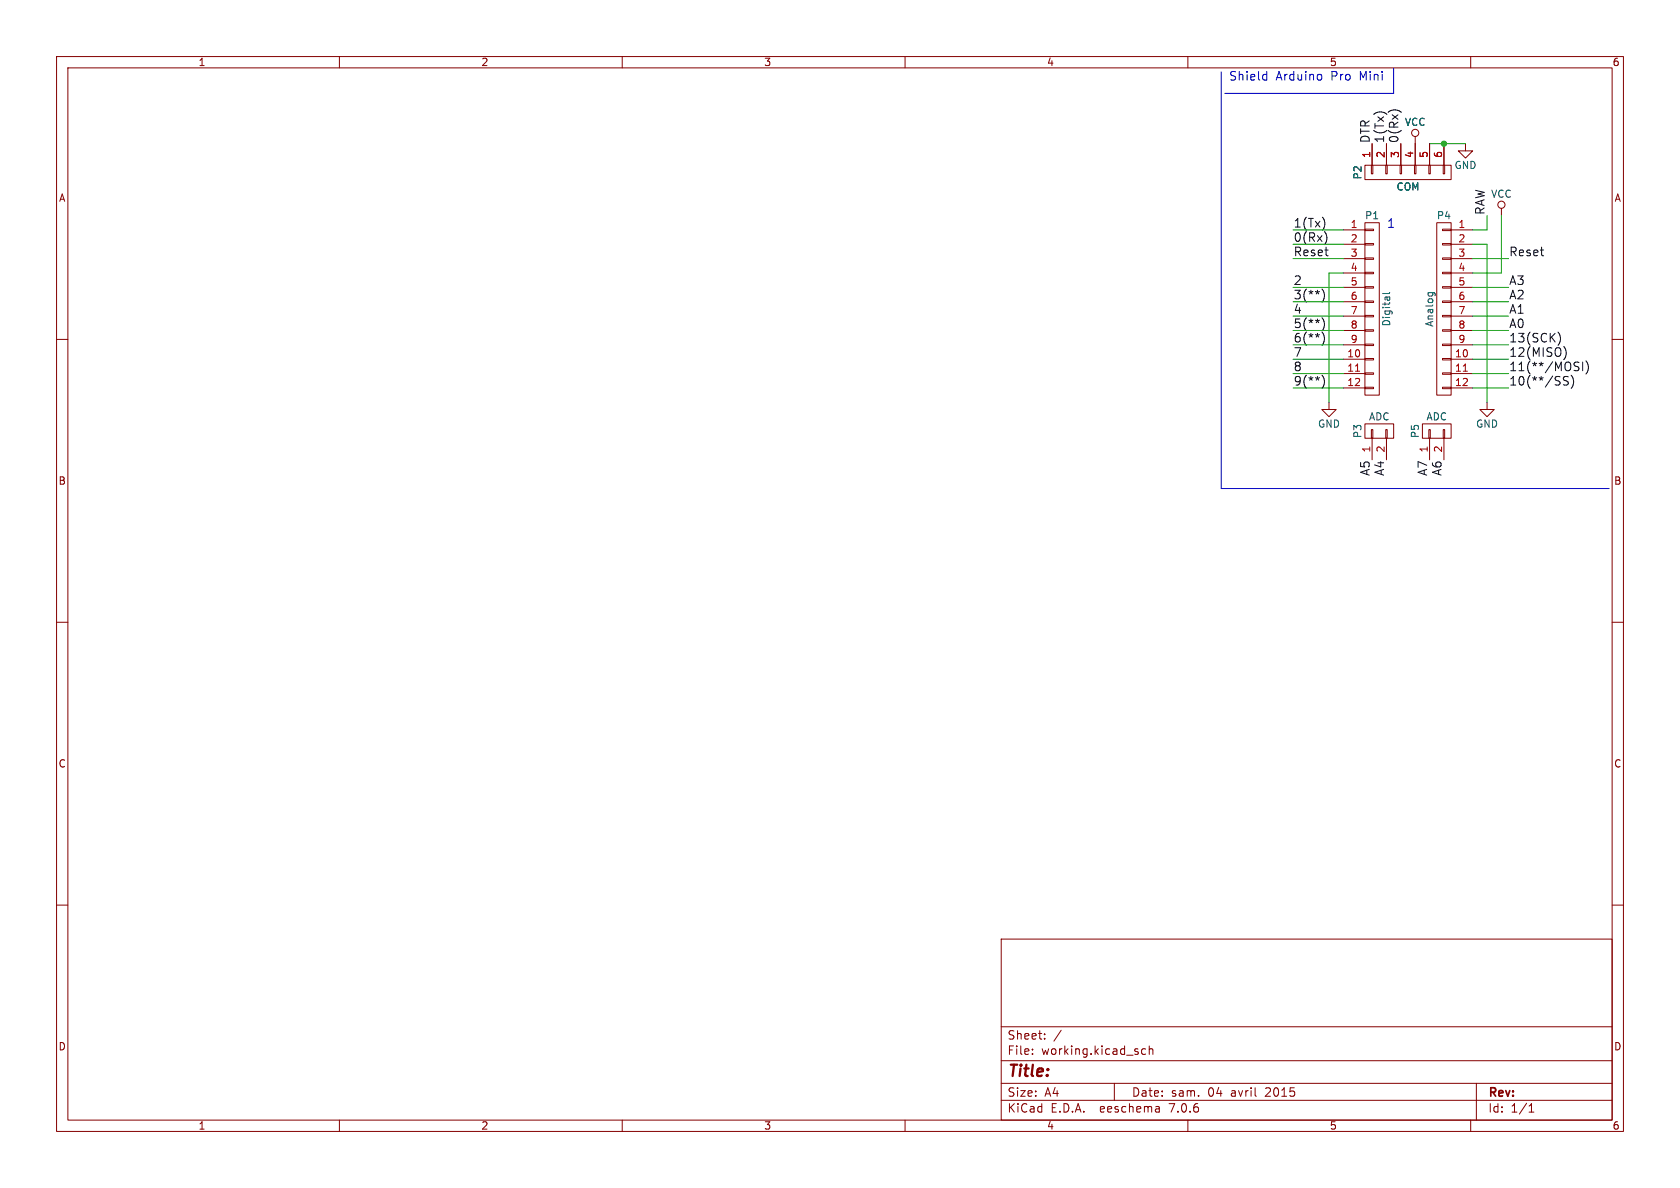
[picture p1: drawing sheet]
(kicad_sch (version 20230121) (generator eeschema)

 (paper "A4")

 (title_block
  (date "sam. 04 avril 2015"))

 (lib_symbols
  (symbol "Arduino_Pro_Mini-rescue:CONN_01X02" (pin_names (offset 1.016) hide) (in_bom yes) (on_board yes)
   (property "Reference" "P" (at 0 3.81 0) (effects (font (size 1.27 1.27))))
   (property "Value" "CONN_01X02" (at 2.54 0 90) (effects (font (size 1.27 1.27))))
   (property "Footprint" "" (at 0 0 0) (effects (font (size 1.27 1.27))))
   (property "Datasheet" "" (at 0 0 0) (effects (font (size 1.27 1.27))))
   (symbol "CONN_01X02_0_1"
    (rectangle (start -1.27 -1.143) (end 0.254 -1.397) (stroke (width 0) (type solid)) (fill (type none)))
    (rectangle (start -1.27 1.397) (end 0.254 1.143) (stroke (width 0) (type solid)) (fill (type none)))
    (rectangle (start -1.27 2.54) (end 1.27 -2.54) (stroke (width 0) (type solid)) (fill (type none))))
   (symbol "CONN_01X02_1_1"
    (pin passive line (at -5.08 1.27 0) (length 3.81) (name "P1" (effects (font (size 1.27 1.27)))) (number "1" (effects (font (size 1.27 1.27)))))
    (pin passive line (at -5.08 -1.27 0) (length 3.81) (name "P2" (effects (font (size 1.27 1.27)))) (number "2" (effects (font (size 1.27 1.27)))))))
  (symbol "Arduino_Pro_Mini-rescue:CONN_01X06" (pin_names (offset 1.016) hide) (in_bom yes) (on_board yes)
   (property "Reference" "P" (at 0 8.89 0) (effects (font (size 1.27 1.27))))
   (property "Value" "CONN_01X06" (at 2.54 0 90) (effects (font (size 1.27 1.27))))
   (property "Footprint" "" (at 0 0 0) (effects (font (size 1.27 1.27))))
   (property "Datasheet" "" (at 0 0 0) (effects (font (size 1.27 1.27))))
   (symbol "CONN_01X06_0_1"
    (rectangle (start -1.27 -6.223) (end 0.254 -6.477) (stroke (width 0) (type solid)) (fill (type none)))
    (rectangle (start -1.27 -3.683) (end 0.254 -3.937) (stroke (width 0) (type solid)) (fill (type none)))
    (rectangle (start -1.27 -1.143) (end 0.254 -1.397) (stroke (width 0) (type solid)) (fill (type none)))
    (rectangle (start -1.27 1.397) (end 0.254 1.143) (stroke (width 0) (type solid)) (fill (type none)))
    (rectangle (start -1.27 3.937) (end 0.254 3.683) (stroke (width 0) (type solid)) (fill (type none)))
    (rectangle (start -1.27 6.477) (end 0.254 6.223) (stroke (width 0) (type solid)) (fill (type none)))
    (rectangle (start -1.27 7.62) (end 1.27 -7.62) (stroke (width 0) (type solid)) (fill (type none))))
   (symbol "CONN_01X06_1_1"
    (pin passive line (at -5.08 6.35 0) (length 3.81) (name "P1" (effects (font (size 1.27 1.27)))) (number "1" (effects (font (size 1.27 1.27)))))
    (pin passive line (at -5.08 3.81 0) (length 3.81) (name "P2" (effects (font (size 1.27 1.27)))) (number "2" (effects (font (size 1.27 1.27)))))
    (pin passive line (at -5.08 1.27 0) (length 3.81) (name "P3" (effects (font (size 1.27 1.27)))) (number "3" (effects (font (size 1.27 1.27)))))
    (pin passive line (at -5.08 -1.27 0) (length 3.81) (name "P4" (effects (font (size 1.27 1.27)))) (number "4" (effects (font (size 1.27 1.27)))))
    (pin passive line (at -5.08 -3.81 0) (length 3.81) (name "P5" (effects (font (size 1.27 1.27)))) (number "5" (effects (font (size 1.27 1.27)))))
    (pin passive line (at -5.08 -6.35 0) (length 3.81) (name "P6" (effects (font (size 1.27 1.27)))) (number "6" (effects (font (size 1.27 1.27)))))))
  (symbol "Arduino_Pro_Mini-rescue:CONN_01X12" (pin_names (offset 1.016) hide) (in_bom yes) (on_board yes)
   (property "Reference" "P" (at 0 16.51 0) (effects (font (size 1.27 1.27))))
   (property "Value" "CONN_01X12" (at 2.54 0 90) (effects (font (size 1.27 1.27))))
   (property "Footprint" "" (at 0 0 0) (effects (font (size 1.27 1.27))))
   (property "Datasheet" "" (at 0 0 0) (effects (font (size 1.27 1.27))))
   (symbol "CONN_01X12_0_1"
    (rectangle (start -1.27 -15.24) (end 1.27 15.24) (stroke (width 0) (type solid)) (fill (type none)))
    (rectangle (start -1.27 -13.843) (end 0.254 -14.097) (stroke (width 0) (type solid)) (fill (type none)))
    (rectangle (start -1.27 -11.303) (end 0.254 -11.557) (stroke (width 0) (type solid)) (fill (type none)))
    (rectangle (start -1.27 -8.763) (end 0.254 -9.017) (stroke (width 0) (type solid)) (fill (type none)))
    (rectangle (start -1.27 -6.223) (end 0.254 -6.477) (stroke (width 0) (type solid)) (fill (type none)))
    (rectangle (start -1.27 -3.683) (end 0.254 -3.937) (stroke (width 0) (type solid)) (fill (type none)))
    (rectangle (start -1.27 -1.143) (end 0.254 -1.397) (stroke (width 0) (type solid)) (fill (type none)))
    (rectangle (start -1.27 1.397) (end 0.254 1.143) (stroke (width 0) (type solid)) (fill (type none)))
    (rectangle (start -1.27 3.937) (end 0.254 3.683) (stroke (width 0) (type solid)) (fill (type none)))
    (rectangle (start -1.27 6.477) (end 0.254 6.223) (stroke (width 0) (type solid)) (fill (type none)))
    (rectangle (start -1.27 9.017) (end 0.254 8.763) (stroke (width 0) (type solid)) (fill (type none)))
    (rectangle (start -1.27 11.557) (end 0.254 11.303) (stroke (width 0) (type solid)) (fill (type none)))
    (rectangle (start -1.27 14.097) (end 0.254 13.843) (stroke (width 0) (type solid)) (fill (type none))))
   (symbol "CONN_01X12_1_1"
    (pin passive line (at -5.08 13.97 0) (length 3.81) (name "P1" (effects (font (size 1.27 1.27)))) (number "1" (effects (font (size 1.27 1.27)))))
    (pin passive line (at -5.08 -8.89 0) (length 3.81) (name "P10" (effects (font (size 1.27 1.27)))) (number "10" (effects (font (size 1.27 1.27)))))
    (pin passive line (at -5.08 -11.43 0) (length 3.81) (name "P11" (effects (font (size 1.27 1.27)))) (number "11" (effects (font (size 1.27 1.27)))))
    (pin passive line (at -5.08 -13.97 0) (length 3.81) (name "P12" (effects (font (size 1.27 1.27)))) (number "12" (effects (font (size 1.27 1.27)))))
    (pin passive line (at -5.08 11.43 0) (length 3.81) (name "P2" (effects (font (size 1.27 1.27)))) (number "2" (effects (font (size 1.27 1.27)))))
    (pin passive line (at -5.08 8.89 0) (length 3.81) (name "P3" (effects (font (size 1.27 1.27)))) (number "3" (effects (font (size 1.27 1.27)))))
    (pin passive line (at -5.08 6.35 0) (length 3.81) (name "P4" (effects (font (size 1.27 1.27)))) (number "4" (effects (font (size 1.27 1.27)))))
    (pin passive line (at -5.08 3.81 0) (length 3.81) (name "P5" (effects (font (size 1.27 1.27)))) (number "5" (effects (font (size 1.27 1.27)))))
    (pin passive line (at -5.08 1.27 0) (length 3.81) (name "P6" (effects (font (size 1.27 1.27)))) (number "6" (effects (font (size 1.27 1.27)))))
    (pin passive line (at -5.08 -1.27 0) (length 3.81) (name "P7" (effects (font (size 1.27 1.27)))) (number "7" (effects (font (size 1.27 1.27)))))
    (pin passive line (at -5.08 -3.81 0) (length 3.81) (name "P8" (effects (font (size 1.27 1.27)))) (number "8" (effects (font (size 1.27 1.27)))))
    (pin passive line (at -5.08 -6.35 0) (length 3.81) (name "P9" (effects (font (size 1.27 1.27)))) (number "9" (effects (font (size 1.27 1.27)))))))
  (symbol "Arduino_Pro_Mini-rescue:GND" (power) (pin_names (offset 0)) (in_bom yes) (on_board yes)
   (property "Reference" "#PWR" (at 0 -6.35 0) (effects (font (size 1.27 1.27)) hide))
   (property "Value" "GND" (at 0 -3.81 0) (effects (font (size 1.27 1.27))))
   (property "Footprint" "" (at 0 0 0) (effects (font (size 1.27 1.27))))
   (property "Datasheet" "" (at 0 0 0) (effects (font (size 1.27 1.27))))
   (symbol "GND_0_1"
    (polyline (pts (xy 0 0) (xy 0 -1.27) (xy 1.27 -1.27) (xy 0 -2.54) (xy -1.27 -1.27) (xy 0 -1.27)) (stroke (width 0) (type solid)) (fill (type none))))
   (symbol "GND_1_1"
    (pin power_in line (at 0 0 270) (length 0) hide (name "GND" (effects (font (size 1.27 1.27)))) (number "1" (effects (font (size 1.27 1.27)))))))
  (symbol "Arduino_Pro_Mini-rescue:VCC" (power) (pin_names (offset 0)) (in_bom yes) (on_board yes)
   (property "Reference" "#PWR" (at 0 -3.81 0) (effects (font (size 1.27 1.27)) hide))
   (property "Value" "VCC" (at 0 3.81 0) (effects (font (size 1.27 1.27))))
   (property "Footprint" "" (at 0 0 0) (effects (font (size 1.27 1.27))))
   (property "Datasheet" "" (at 0 0 0) (effects (font (size 1.27 1.27))))
   (symbol "VCC_0_1"
    (polyline (pts (xy 0 0) (xy 0 1.27)) (stroke (width 0) (type solid)) (fill (type none)))
    (circle (center 0 1.905) (radius 0.635) (stroke (width 0) (type solid)) (fill (type none))))
   (symbol "VCC_1_1"
    (pin power_in line (at 0 0 90) (length 0) hide (name "VCC" (effects (font (size 1.27 1.27)))) (number "1" (effects (font (size 1.27 1.27))))))))

 (junction (at 255.27 25.4) (diameter 0) (color 0 0 0 0))

 (wire (pts (xy 266.7 60.96) (xy 260.35 60.96)) (stroke (width 0) (type default)))
 (wire (pts (xy 237.49 60.96) (xy 228.6 60.96)) (stroke (width 0) (type default)))
 (wire (pts (xy 255.27 25.4) (xy 259.08 25.4)) (stroke (width 0) (type default)))
 (wire (pts (xy 237.49 68.58) (xy 228.6 68.58)) (stroke (width 0) (type default)))
 (polyline (pts (xy 284.48 86.36) (xy 215.9 86.36)) (stroke (width 0) (type default)))

 (wire (pts (xy 266.7 66.04) (xy 260.35 66.04)) (stroke (width 0) (type default)))
 (wire (pts (xy 237.49 40.64) (xy 228.6 40.64)) (stroke (width 0) (type default)))
 (polyline (pts (xy 246.38 16.51) (xy 246.38 12.065)) (stroke (width 0) (type default)))

 (wire (pts (xy 237.49 55.88) (xy 228.6 55.88)) (stroke (width 0) (type default)))
 (wire (pts (xy 237.49 66.04) (xy 228.6 66.04)) (stroke (width 0) (type default)))
 (wire (pts (xy 266.7 55.88) (xy 260.35 55.88)) (stroke (width 0) (type default)))
 (wire (pts (xy 228.6 43.18) (xy 237.49 43.18)) (stroke (width 0) (type default)))
 (wire (pts (xy 252.73 25.4) (xy 255.27 25.4)) (stroke (width 0) (type default)))
 (wire (pts (xy 260.35 45.72) (xy 266.7 45.72)) (stroke (width 0) (type default)))
 (wire (pts (xy 228.6 58.42) (xy 237.49 58.42)) (stroke (width 0) (type default)))
 (wire (pts (xy 228.6 50.8) (xy 237.49 50.8)) (stroke (width 0) (type default)))
 (wire (pts (xy 266.7 50.8) (xy 260.35 50.8)) (stroke (width 0) (type default)))
 (wire (pts (xy 260.35 43.18) (xy 262.89 43.18)) (stroke (width 0) (type default)))
 (polyline (pts (xy 215.9 86.36) (xy 215.9 12.7)) (stroke (width 0) (type default)))

 (wire (pts (xy 262.89 43.18) (xy 262.89 71.12)) (stroke (width 0) (type default)))
 (wire (pts (xy 237.49 45.72) (xy 228.6 45.72)) (stroke (width 0) (type default)))
 (polyline (pts (xy 216.535 16.51) (xy 246.38 16.51)) (stroke (width 0) (type default)))

 (wire (pts (xy 260.35 68.58) (xy 266.7 68.58)) (stroke (width 0) (type default)))
 (wire (pts (xy 234.95 48.26) (xy 234.95 71.12)) (stroke (width 0) (type default)))
 (wire (pts (xy 262.89 38.1) (xy 262.89 40.64)) (stroke (width 0) (type default)))
 (wire (pts (xy 260.35 48.26) (xy 265.43 48.26)) (stroke (width 0) (type default)))
 (wire (pts (xy 265.43 48.26) (xy 265.43 38.1)) (stroke (width 0) (type default)))
 (wire (pts (xy 262.89 40.64) (xy 260.35 40.64)) (stroke (width 0) (type default)))
 (wire (pts (xy 237.49 53.34) (xy 228.6 53.34)) (stroke (width 0) (type default)))
 (wire (pts (xy 228.6 63.5) (xy 237.49 63.5)) (stroke (width 0) (type default)))
 (wire (pts (xy 260.35 58.42) (xy 266.7 58.42)) (stroke (width 0) (type default)))
 (wire (pts (xy 237.49 48.26) (xy 234.95 48.26)) (stroke (width 0) (type default)))
 (wire (pts (xy 260.35 53.34) (xy 266.7 53.34)) (stroke (width 0) (type default)))
 (wire (pts (xy 260.35 63.5) (xy 266.7 63.5)) (stroke (width 0) (type default)))

 (text "1" (at 245.11 40.64 0) (effects (font (size 1.524 1.524)) (justify left bottom)))
 (text "Shield Arduino Pro Mini \n" (at 217.17 14.605 0) (effects (font (size 1.524 1.524)) (justify left bottom)))

 (label "A0" (at 266.7 58.42 0) (fields_autoplaced) (effects (font (size 1.524 1.524)) (justify left bottom)))
 (label "12(MISO)" (at 266.7 63.5 0) (fields_autoplaced) (effects (font (size 1.524 1.524)) (justify left bottom)))
 (label "A3" (at 266.7 50.8 0) (fields_autoplaced) (effects (font (size 1.524 1.524)) (justify left bottom)))
 (label "A2" (at 266.7 53.34 0) (fields_autoplaced) (effects (font (size 1.524 1.524)) (justify left bottom)))
 (label "8" (at 228.6 66.04 0) (fields_autoplaced) (effects (font (size 1.524 1.524)) (justify left bottom)))
 (label "Reset" (at 266.7 45.72 0) (fields_autoplaced) (effects (font (size 1.524 1.524)) (justify left bottom)))
 (label "11(**/MOSI)" (at 266.7 66.04 0) (fields_autoplaced) (effects (font (size 1.524 1.524)) (justify left bottom)))
 (label "A5" (at 242.57 81.28 270) (fields_autoplaced) (effects (font (size 1.524 1.524)) (justify right bottom)))
 (label "A1" (at 266.7 55.88 0) (fields_autoplaced) (effects (font (size 1.524 1.524)) (justify left bottom)))
 (label "0(Rx)" (at 228.6 43.18 0) (fields_autoplaced) (effects (font (size 1.524 1.524)) (justify left bottom)))
 (label "A4" (at 245.11 81.28 270) (fields_autoplaced) (effects (font (size 1.524 1.524)) (justify right bottom)))
 (label "10(**/SS)" (at 266.7 68.58 0) (fields_autoplaced) (effects (font (size 1.524 1.524)) (justify left bottom)))
 (label "A7" (at 252.73 81.28 270) (fields_autoplaced) (effects (font (size 1.524 1.524)) (justify right bottom)))
 (label "4" (at 228.6 55.88 0) (fields_autoplaced) (effects (font (size 1.524 1.524)) (justify left bottom)))
 (label "A6" (at 255.27 81.28 270) (fields_autoplaced) (effects (font (size 1.524 1.524)) (justify right bottom)))
 (label "13(SCK)" (at 266.7 60.96 0) (fields_autoplaced) (effects (font (size 1.524 1.524)) (justify left bottom)))
 (label "2" (at 228.6 50.8 0) (fields_autoplaced) (effects (font (size 1.524 1.524)) (justify left bottom)))
 (label "3(**)" (at 228.6 53.34 0) (fields_autoplaced) (effects (font (size 1.524 1.524)) (justify left bottom)))
 (label "9(**)" (at 228.6 68.58 0) (fields_autoplaced) (effects (font (size 1.524 1.524)) (justify left bottom)))
 (label "6(**)" (at 228.6 60.96 0) (fields_autoplaced) (effects (font (size 1.524 1.524)) (justify left bottom)))
 (label "1(Tx)" (at 228.6 40.64 0) (fields_autoplaced) (effects (font (size 1.524 1.524)) (justify left bottom)))
 (label "7" (at 228.6 63.5 0) (fields_autoplaced) (effects (font (size 1.524 1.524)) (justify left bottom)))
 (label "0(Rx)" (at 247.65 25.4 90) (fields_autoplaced) (effects (font (size 1.524 1.524)) (justify left bottom)))
 (label "1(Tx)" (at 245.11 25.4 90) (fields_autoplaced) (effects (font (size 1.524 1.524)) (justify left bottom)))
 (label "RAW" (at 262.89 38.1 90) (fields_autoplaced) (effects (font (size 1.524 1.524)) (justify left bottom)))
 (label "Reset" (at 228.6 45.72 0) (fields_autoplaced) (effects (font (size 1.524 1.524)) (justify left bottom)))
 (label "DTR" (at 242.57 25.4 90) (fields_autoplaced) (effects (font (size 1.524 1.524)) (justify left bottom)))
 (label "5(**)" (at 228.6 58.42 0) (fields_autoplaced) (effects (font (size 1.524 1.524)) (justify left bottom)))

 (symbol (lib_id "Arduino_Pro_Mini-rescue:CONN_01X02") (at 243.84 76.2 90) (unit 1) (in_bom yes) (on_board yes) (dnp no)
  (property "Reference" "P3" (at 240.03 76.2 0) (effects (font (size 1.27 1.27))))
  (property "Value" "ADC" (at 243.84 73.66 90) (effects (font (size 1.27 1.27))))
  (property "Footprint" "Socket_Arduino_Pro_Mini:Socket_Strip_Arduino_1x02" (at 243.84 76.2 0) (effects (font (size 1.27 1.27)) hide))
  (property "Datasheet" "" (at 243.84 76.2 0) (effects (font (size 1.27 1.27)))) (pin "1") (pin "2"))

 (symbol (lib_id "Arduino_Pro_Mini-rescue:CONN_01X02") (at 254 76.2 90) (unit 1) (in_bom yes) (on_board yes) (dnp no)
  (property "Reference" "P5" (at 250.19 76.2 0) (effects (font (size 1.27 1.27))))
  (property "Value" "ADC" (at 254 73.66 90) (effects (font (size 1.27 1.27))))
  (property "Footprint" "Socket_Arduino_Pro_Mini:Socket_Strip_Arduino_1x02" (at 254 76.2 0) (effects (font (size 1.27 1.27)) hide))
  (property "Datasheet" "" (at 254 76.2 0) (effects (font (size 1.27 1.27)))) (pin "1") (pin "2"))

 (symbol (lib_id "Arduino_Pro_Mini-rescue:CONN_01X06") (at 248.92 30.48 90) (mirror x) (unit 1) (in_bom yes) (on_board yes) (dnp no)
  (property "Reference" "P2" (at 240.03 30.48 0) (effects (font (size 1.27 1.27))))
  (property "Value" "COM" (at 248.92 33.02 90) (effects (font (size 1.27 1.27))))
  (property "Footprint" "Socket_Arduino_Pro_Mini:Socket_Strip_Arduino_1x06" (at 248.92 30.48 0) (effects (font (size 1.27 1.27)) hide))
  (property "Datasheet" "" (at 248.92 30.48 0) (effects (font (size 1.27 1.27)))) (pin "1") (pin "2") (pin "3") (pin "4") (pin "5") (pin "6"))

 (symbol (lib_id "Arduino_Pro_Mini-rescue:GND") (at 259.08 25.4 0) (unit 1) (in_bom yes) (on_board yes) (dnp no)
  (property "Reference" "#PWR01" (at 259.08 31.75 0) (effects (font (size 1.27 1.27)) hide))
  (property "Value" "GND" (at 259.08 29.21 0) (effects (font (size 1.27 1.27))))
  (property "Footprint" "" (at 259.08 25.4 0) (effects (font (size 1.27 1.27))))
  (property "Datasheet" "" (at 259.08 25.4 0) (effects (font (size 1.27 1.27)))) (pin "1"))

 (symbol (lib_id "Arduino_Pro_Mini-rescue:VCC") (at 250.19 25.4 0) (unit 1) (in_bom yes) (on_board yes) (dnp no)
  (property "Reference" "#PWR02" (at 250.19 29.21 0) (effects (font (size 1.27 1.27)) hide))
  (property "Value" "VCC" (at 250.19 21.59 0) (effects (font (size 1.27 1.27))))
  (property "Footprint" "" (at 250.19 25.4 0) (effects (font (size 1.27 1.27))))
  (property "Datasheet" "" (at 250.19 25.4 0) (effects (font (size 1.27 1.27)))) (pin "1"))

 (symbol (lib_id "Arduino_Pro_Mini-rescue:CONN_01X12") (at 242.57 54.61 0) (unit 1) (in_bom yes) (on_board yes) (dnp no)
  (property "Reference" "P1" (at 242.57 38.1 0) (effects (font (size 1.27 1.27))))
  (property "Value" "Digital" (at 245.11 54.61 90) (effects (font (size 1.27 1.27))))
  (property "Footprint" "Socket_Arduino_Pro_Mini:Socket_Strip_Arduino_1x12" (at 242.57 54.61 0) (effects (font (size 1.27 1.27)) hide))
  (property "Datasheet" "" (at 242.57 54.61 0) (effects (font (size 1.27 1.27)))) (pin "1") (pin "10") (pin "11") (pin "12") (pin "2") (pin "3") (pin "4") (pin "5") (pin "6") (pin "7") (pin "8") (pin "9"))

 (symbol (lib_id "Arduino_Pro_Mini-rescue:CONN_01X12") (at 255.27 54.61 0) (mirror y) (unit 1) (in_bom yes) (on_board yes) (dnp no)
  (property "Reference" "P4" (at 255.27 38.1 0) (effects (font (size 1.27 1.27))))
  (property "Value" "Analog" (at 252.73 54.61 90) (effects (font (size 1.27 1.27))))
  (property "Footprint" "Socket_Arduino_Pro_Mini:Socket_Strip_Arduino_1x12" (at 255.27 54.61 0) (effects (font (size 1.27 1.27)) hide))
  (property "Datasheet" "" (at 255.27 54.61 0) (effects (font (size 1.27 1.27)))) (pin "1") (pin "10") (pin "11") (pin "12") (pin "2") (pin "3") (pin "4") (pin "5") (pin "6") (pin "7") (pin "8") (pin "9"))

 (symbol (lib_id "Arduino_Pro_Mini-rescue:GND") (at 234.95 71.12 0) (unit 1) (in_bom yes) (on_board yes) (dnp no)
  (property "Reference" "#PWR03" (at 234.95 77.47 0) (effects (font (size 1.27 1.27)) hide))
  (property "Value" "GND" (at 234.95 74.93 0) (effects (font (size 1.27 1.27))))
  (property "Footprint" "" (at 234.95 71.12 0) (effects (font (size 1.27 1.27))))
  (property "Datasheet" "" (at 234.95 71.12 0) (effects (font (size 1.27 1.27)))) (pin "1"))

 (symbol (lib_id "Arduino_Pro_Mini-rescue:GND") (at 262.89 71.12 0) (unit 1) (in_bom yes) (on_board yes) (dnp no)
  (property "Reference" "#PWR04" (at 262.89 77.47 0) (effects (font (size 1.27 1.27)) hide))
  (property "Value" "GND" (at 262.89 74.93 0) (effects (font (size 1.27 1.27))))
  (property "Footprint" "" (at 262.89 71.12 0) (effects (font (size 1.27 1.27))))
  (property "Datasheet" "" (at 262.89 71.12 0) (effects (font (size 1.27 1.27)))) (pin "1"))

 (symbol (lib_id "Arduino_Pro_Mini-rescue:VCC") (at 265.43 38.1 0) (unit 1) (in_bom yes) (on_board yes) (dnp no)
  (property "Reference" "#PWR05" (at 265.43 41.91 0) (effects (font (size 1.27 1.27)) hide))
  (property "Value" "VCC" (at 265.43 34.29 0) (effects (font (size 1.27 1.27))))
  (property "Footprint" "" (at 265.43 38.1 0) (effects (font (size 1.27 1.27))))
  (property "Datasheet" "" (at 265.43 38.1 0) (effects (font (size 1.27 1.27)))) (pin "1"))

 (sheet_instances (path "" (page "1"))))
